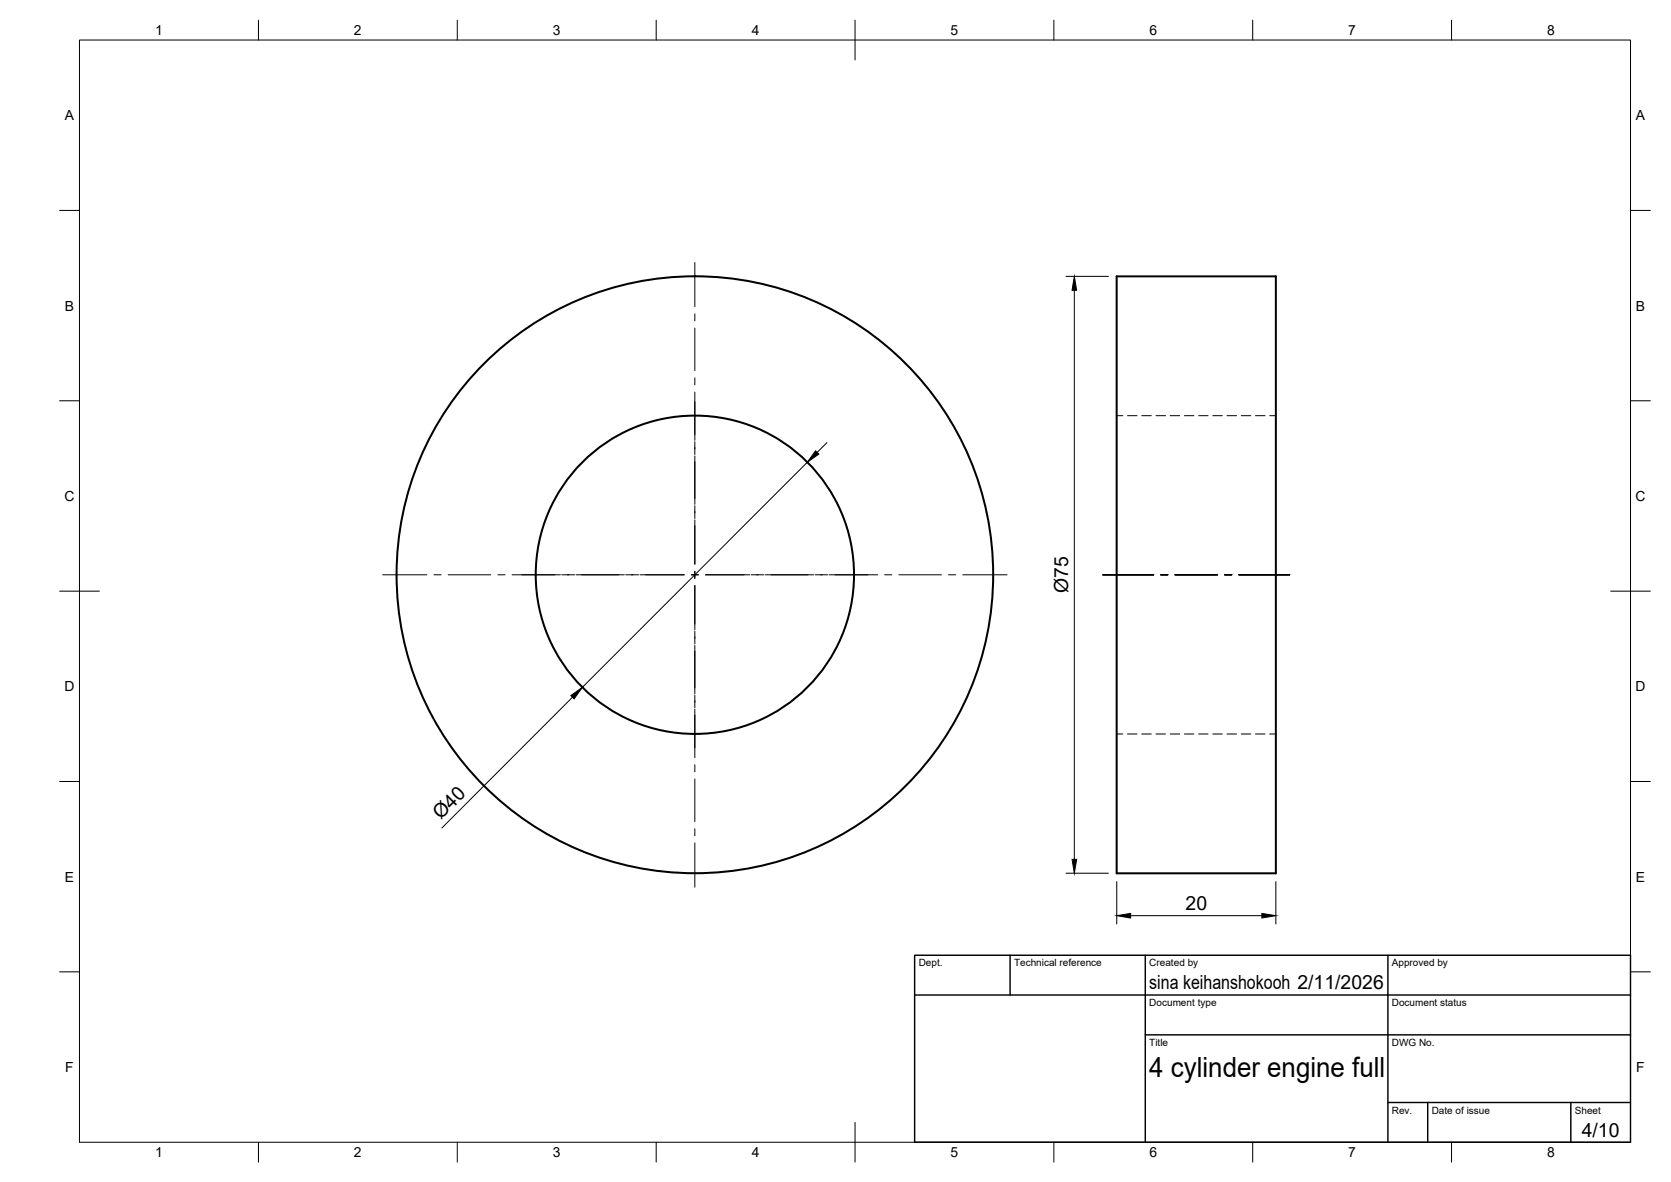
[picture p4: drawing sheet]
<svg xmlns="http://www.w3.org/2000/svg" width="420mm" height="297mm" viewBox="0 0 420 297" stroke-linecap="round" stroke-linejoin="round" font-family="sans-serif">
<!-- layer: Visible -->
<g fill="none" stroke="#000" stroke-width=".51">
<path d="M280.8 69.5h40v150h-40z"/>
<circle cx="174.7" cy="144.4" r="75"/>
<circle cx="174.7" cy="144.4" r="40"/>
</g>
<!-- layer: Hidden -->
<g fill="none" stroke="#000" stroke-width=".25">
<path d="M280.8 104.5h1.5M283.5 104.5h2.4M287.1 104.5h2.4M290.7 104.5h2.4M294.2 104.5h2.4M297.8 104.5h2.4M301.4 104.5h2.4M304.9 104.5h2.4M308.5 104.5h2.4M312.1 104.5h2.4M315.7 104.5h2.4M319.3 104.5h1.5"/>
<path d="M280.8 184.5h1.5M283.5 184.5h2.4M287.1 184.5h2.4M290.7 184.5h2.4M294.2 184.5h2.4M297.8 184.5h2.4M301.4 184.5h2.4M304.9 184.5h2.4M308.5 184.5h2.4M312.1 184.5h2.4M315.7 184.5h2.4M319.3 184.5h1.5"/>
</g>
<!-- layer: BORDER -->
<g fill="none" stroke="#000" stroke-width=".25">
<path d="M20 10.1h390v276.9h-390zM65 5.1v5M115 5.1v5M165 5.1v5M215 5.1v10M265 5.1v5M315 5.1v5M365 5.1v5M15 52.9h5M410 52.9h5M15 100.7h5M410 100.7h5"/>
<path d="M15 148.6h10M405 148.6h10M15 196.4h5M410 196.4h5M15 244.2h5M410 244.2h5M65 287v5M115 287v5M165 287v5M215 282.1v9.9M265 287v5M315 287v5"/>
<path d="M365 287v5"/>
</g>
<!-- layer: TITLEBLOCK -->
<path d="M230 240.1h180v46.9h-180zM230 250h180M254 240.1v9.9M288 240.1v46.9M349 240.1v46.9M288 260.1h122M349 277.1h61M359 277.1v9.9M395 277.1v9.9" fill="none" stroke="#000" stroke-width=".36"/>
<!-- layer: Smart Centers -->
<g fill="none" stroke="#000" stroke-width=".25">
<path d="M174.7 66v11.1M174.7 78.9v1.8M174.7 82.4v10.7M174.7 94.9v1.8M174.7 98.5v12.1M174.7 111v3.2M174.7 114.6v12.1M174.7 127.1v3.2M174.7 130.6v11.2M96.2 144.4h11.1M109.1 144.4h1.8M112.7 144.4h10.7"/>
<path d="M125.2 144.4h1.8M128.8 144.4h12.1M141.3 144.4h3.2M144.8 144.4h12.2M157.3 144.4h3.2M160.9 144.4h11.1M173.8 144.4h1.8M174.7 143.6v1.7M174.7 147.1v11.1M174.7 158.6v3.2M177.4 144.4h11.1M188.9 144.4h3.2"/>
<path d="M192.4 144.4h12.2M204.9 144.4h3.3M208.5 144.4h12.2M222.4 144.4h1.8M226 144.4h10.7M238.5 144.4h1.8M242.1 144.4h11.1M277.3 144.4h12.8M291.9 144.4h1.7M295.4 144.4h10.8M307.9 144.4h1.8M311.5 144.4h12.8"/>
<path d="M174.7 162.2v12.1M174.7 174.7v3.2M174.7 178.3v12.1M174.7 192.2v1.8M174.7 195.8v10.7M174.7 208.3v1.7M174.7 211.8v11.2"/>
</g>
<!-- layer: FD_Dimensions -->
<path d="M268 69.5h10.7M270.1 72.9v143M203 116.2l-56.6 56.5M207.9 111.2l-2.4 2.5M144 175.2l-32.9 32.9M268 219.4h10.7M280.8 221.6v10.6M284.3 230.1h33M320.8 221.6v10.6" fill="none" stroke="#000" stroke-width=".25"/>
<path d="M270.1 69.5l.6 3.4h-1.1zM205.1 113.3l.8 .8-2.9 2.1zM143.5 174.8l2.9-2.1-2 2.9zM269.6 215.9h1.1l-.6 3.5zM280.8 230.1l3.5-.6v1.2zM317.3 229.5l3.5 .6-3.5 .6z" fill="#000" stroke="#000" stroke-width=".25"/>
<text font-size="7" x="289" y="270.6">4 cylinder engine full</text>
<g font-size="4.9">
<text x="268.6" y="149.1" transform="rotate(-90 268.6 149.1)">Ø75</text>
<text x="110.8" y="206.1" transform="rotate(-45 110.8 206.1)">Ø40</text>
<text x="298.1" y="228.6">20</text>
<text x="289" y="248.5">sina keihanshokooh 2/11/2026</text>
<text x="397.7" y="285.7">4/10</text>
</g>
<g font-size="3.5">
<text x="39" y="8.8">1</text>
<text x="89" y="8.8">2</text>
<text x="139" y="8.8">3</text>
<text x="189" y="8.8">4</text>
<text x="239" y="8.8">5</text>
<text x="289" y="8.8">6</text>
<text x="339" y="8.8">7</text>
<text x="389" y="8.8">8</text>
<text x="16.3" y="30.2">A</text>
<text x="411.3" y="30.2">A</text>
<text x="16.3" y="78">B</text>
<text x="411.3" y="78">B</text>
<text x="16.2" y="125.9">C</text>
<text x="411.2" y="125.9">C</text>
<text x="16.2" y="173.7">D</text>
<text x="411.2" y="173.7">D</text>
<text x="16.3" y="221.6">E</text>
<text x="411.3" y="221.6">E</text>
<text x="16.4" y="269.4">F</text>
<text x="411.4" y="269.4">F</text>
<text x="39" y="290.8">1</text>
<text x="89" y="290.8">2</text>
<text x="139" y="290.8">3</text>
<text x="189" y="290.8">4</text>
<text x="239" y="290.8">5</text>
<text x="289" y="290.8">6</text>
<text x="339" y="290.8">7</text>
<text x="389" y="290.8">8</text>
</g>
<g font-size="2.5">
<text x="231" y="242.9">Dept.</text>
<text x="255" y="242.9">Technical reference</text>
<text x="289" y="242.9">Created by</text>
<text x="350" y="242.9">Approved by</text>
<text x="289" y="252.8">Document type</text>
<text x="350" y="252.8">Document status</text>
<text x="289" y="262.9">Title</text>
<text x="350" y="262.9">DWG No.</text>
<text x="350" y="279.9">Rev.</text>
<text x="360" y="279.9">Date of issue</text>
<text x="396" y="279.9">Sheet</text>
</g>
</svg>
